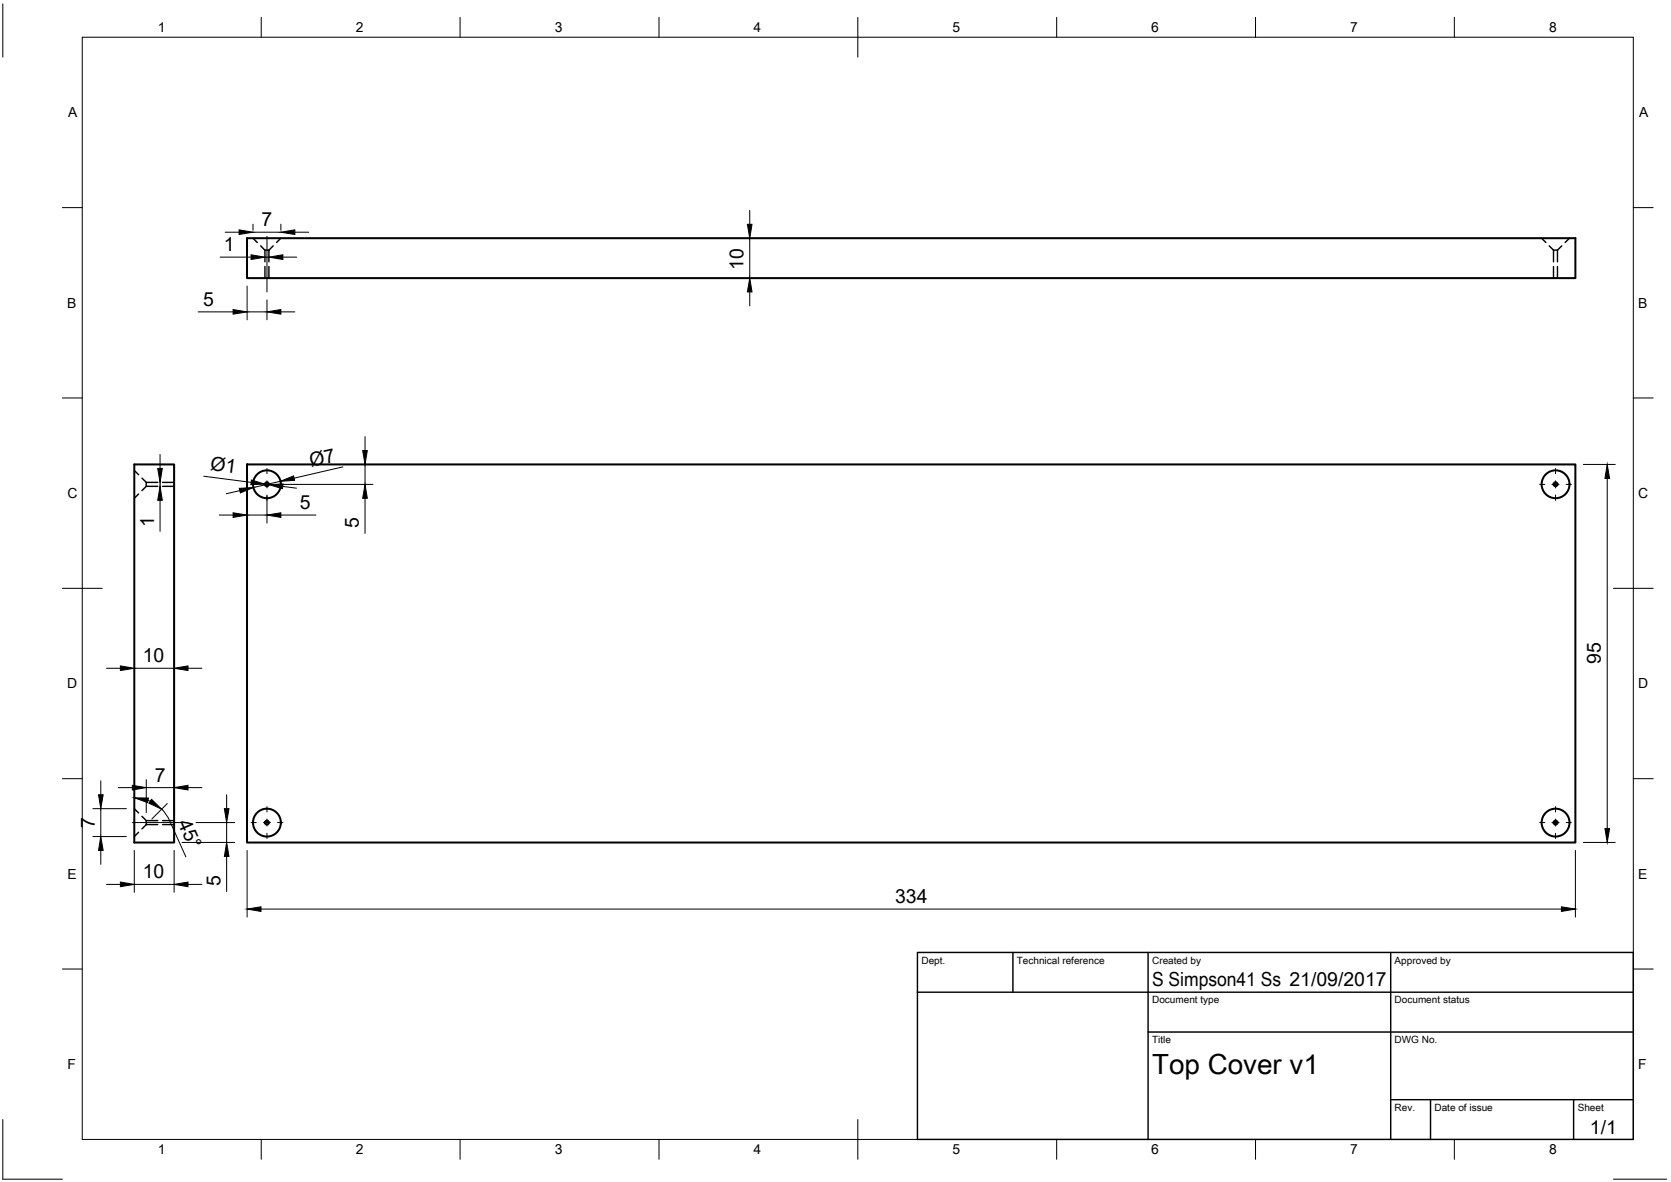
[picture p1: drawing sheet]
<svg xmlns="http://www.w3.org/2000/svg" width="420mm" height="297mm" viewBox="0 0 420 297" stroke-linecap="round" stroke-linejoin="round" font-family="sans-serif">
<!-- layer: Visible -->
<g fill="none" stroke="#000" stroke-width=".51">
<path d="M62.1 59.9h334v10h-334zM33.8 116.7h10v95h-10zM62.1 116.7h334v95h-334z"/>
<circle cx="67.1" cy="121.7" r="3.5"/>
<circle cx="67.1" cy="121.7" r=".5"/>
<circle cx="391.1" cy="121.7" r="3.5"/>
<circle cx="391.1" cy="121.7" r=".5"/>
<circle cx="67.1" cy="206.7" r="3.5"/>
<circle cx="67.1" cy="206.7" r=".5"/>
<circle cx="391.1" cy="206.7" r="3.5"/>
<circle cx="391.1" cy="206.7" r=".5"/>
</g>
<!-- layer: Hidden -->
<g fill="none" stroke="#000" stroke-width=".36">
<path d="M63.6 59.9l1.1 1M70.6 59.9l-1.1 1M387.6 59.9l1.1 1M394.6 59.9l-1.1 1M65.5 61.8l1.1 1.1M66.6 62.9h1M66.6 62.9v2.9M66.6 67v2.9M67.6 62.9v2.9M67.6 67v2.9M68.7 61.8l-1.1 1.1M389.5 61.8l1.1 1.1"/>
<path d="M390.6 62.9h1M390.6 62.9v2.9M390.6 67v2.9M391.6 62.9v2.9M391.6 67v2.9M392.7 61.8l-1.1 1.1M33.8 118.2l1 1.1M34.8 124.1l-1 1.1M35.7 120.1l1.1 1.1M36.8 121.2v1M36.8 122.2l-1.1 1.1M36.8 121.2h2.9"/>
<path d="M36.8 122.2h2.9M40.9 121.2h2.9M40.9 122.2h2.9M33.8 203.2l1 1.1M34.8 209.1l-1 1.1M35.7 205.1l1.1 1.1M36.8 206.2v1M36.8 207.2l-1.1 1.1M36.8 206.2h2.9M36.8 207.2h2.9M40.9 206.2h2.9M40.9 207.2h2.9"/>
</g>
<!-- layer: Border -->
<g fill="none" stroke="#000" stroke-width=".25">
<path d="M.7 1v13.4M20.7 9.4h390v276.9h-390zM65.7 4.4v5M115.7 4.4v5M165.7 4.4v5M215.7 4.4v10M265.7 4.4v5M315.7 4.4v5M365.7 4.4v5M15.7 52.2h5M410.7 52.2h5M15.7 100h5"/>
<path d="M410.7 100h5M15.7 147.8h10M405.7 147.8h10M15.7 195.7h5M410.7 195.7h5M15.7 243.5h5M410.7 243.5h5M.7 281.3v15h15M65.7 286.3v5M115.7 286.3v5M165.7 286.3v5M215.7 281.3v10"/>
<path d="M265.7 286.3v5M315.7 286.3v5M365.7 286.3v5M405.7 296.3h13.4"/>
</g>
<!-- layer: TitleBlock -->
<path d="M230.7 239.4h180v46.9h-180zM254.7 239.4v9.9M288.7 239.4v46.9M349.7 239.4v46.9M230.7 249.3h180M288.7 259.4h122M349.7 276.4h61M359.7 276.4v9.9M395.7 276.4v9.9" fill="none" stroke="#000" stroke-width=".36"/>
<!-- layer: Dimensions -->
<g fill="none" stroke="#000" stroke-width=".25">
<path d="M56.6 58.4h3.5M63.6 56.3v1.6M63.6 58.4h7M70.6 56.3v1.6M74.1 58.4h3.5M188.5 52.9v3.5M188.5 59.9v10M49.8 78.4h8.8M55.3 64.6h7.8M62.1 71.9v8.5M62.1 78.4h5M66.6 64.6h1"/>
<path d="M67.1 75.4v5M70.6 78.4h3.5M71.1 64.6h3.5M188.5 73.4v3.5M40.2 114.2v3.5M51.2 119.7l11.9 1.5M86.2 117.3l-12.3 2.9M91.8 109.7v3.5M91.8 116.7v5M398.1 116.7h8M40.2 121.2v1M40.2 125.7v7.8"/>
<path d="M55.1 129.4h3.5M60.3 123.3l-3.4 .8M62.1 129.4h5M66.6 121.7l1 .1M67.1 124.6v6.8M70 121.7h23.8M70.5 120.9l-6.8 1.6M70.6 129.4h8.8M71.1 122.2l3.5 .5M91.8 125.2v8.8M404.1 120.2v88M26.8 167.9h3.5"/>
<path d="M33.8 167.9h10M47.3 167.9h3.5M25.3 196.2v3.5M29.8 197.9h3.5M36.8 195.9v8.3M36.8 197.9h7M43.8 195.9v8.3M47.3 197.9h3.5M57 199.7v3.5M23.4 203.2h8.4M23.4 210.2h8.4M25.3 203.2v7"/>
<path d="M25.3 213.7v3.5M33.8 213.7v10.5M37.2 201.1l.6 .3M40.7 203.3l1.7 2.4 4.3 9.6M42.1 201.9l-3.9 3.9M43.8 213.7v10.5M45.8 211.7h13.2M49.3 206.7h9.7M57 206.7v5M57 215.2v8.8M62.1 213.7v16.8M396.1 213.7v16.8"/>
<path d="M398.1 211.7h8M26.8 222.3h3.5M33.8 222.3h10M47.3 222.3h3.5M65.6 228.5h327"/>
</g>
<g fill="#000" stroke="#000" stroke-width=".25">
<path d="M60.1 57.8l3.5 .6-3.5 .5zM70.6 58.4l3.5-.6v1.1zM187.9 56.4h1.2l-.6 3.5zM58.6 77.8l3.5 .6-3.5 .6zM63.1 64l3.5 .6-3.5 .6zM67.1 78.4l3.5-.6v1.2zM67.6 64.6l3.5-.6v1.2zM188.5 69.9l.6 3.5h-1.2zM39.7 117.7h1.1l-.6 3.5zM70.5 120.9l3.3-1.3 .3 1.1zM91.2 113.2h1.2l-.6 3.5zM40.2 122.2l.6 3.5h-1.1z"/>
<path d="M58.6 128.9l3.5 .5-3.5 .6zM60.2 122.7l3.5-.2-3.3 1.4zM63.2 120.6l3.4 1.1-3.5 .1zM67.1 129.4l3.5-.5v1.1zM67.6 121.8l3.6-.2-.2 1.2zM91.8 121.7l.6 3.5h-1.2zM404.1 116.7l.6 3.5h-1.2zM30.3 167.3l3.5 .6-3.5 .6zM43.8 167.9l3.5-.6v1.2zM24.8 199.7h1.1l-.6 3.5zM33.3 197.4l3.5 .5-3.5 .6zM43.8 197.9l3.5-.5v1.1z"/>
<path d="M25.3 210.2l.6 3.5h-1.1zM33.8 200.5l3.5 .1-.2 1.1zM38.1 200.9l2.5 2.4-3.2-1.5zM56.4 203.2h1.2l-.6 3.5zM57 211.7l.6 3.5h-1.2zM403.5 208.2h1.2l-.6 3.5zM30.3 221.7l3.5 .6-3.5 .5zM43.8 222.3l3.5-.6v1.1zM62.1 228.5l3.5-.6v1.1zM392.6 227.9l3.5 .6-3.5 .5z"/>
</g>
<!-- layer: Center Lines -->
<g fill="none" stroke="#000" stroke-width=".25">
<path d="M67.1 59.4v14M67.1 117.7v1.3M391.1 117.7v1.3M63.1 121.7h1.3M66.2 121.7h1.8M67.1 120.8v1.8M67.1 124.4v1.3M69.8 121.7h1.3M387.1 121.7h1.3M390.2 121.7h1.8M391.1 120.8v1.8M391.1 124.4v1.3"/>
<path d="M393.8 121.7h1.3M33.3 206.7h14M63.1 206.7h1.3M66.2 206.7h1.8M67.1 202.7v1.3M67.1 205.8v1.8M67.1 209.4v1.3M69.8 206.7h1.3M387.1 206.7h1.3M390.2 206.7h1.8M391.1 202.7v1.3M391.1 205.8v1.8"/>
<path d="M391.1 209.4v1.3M393.8 206.7h1.3"/>
</g>
<text font-size="7" x="289.7" y="269.9">Top Cover v1</text>
<g font-size="4.9">
<text x="65.8" y="56.9">7</text>
<text x="56.3" y="63.1">1</text>
<text x="187" y="67.7" transform="rotate(-90 187 67.7)">10</text>
<text x="51.1" y="76.8">5</text>
<text x="52.7" y="118.2" transform="rotate(7 52.7 118.2)">Ø1</text>
<text x="78.3" y="117.5" transform="rotate(-13 78.3 117.5)">Ø7</text>
<text x="75.4" y="127.9">5</text>
<text x="38.7" y="132.5" transform="rotate(-90 38.7 132.5)">1</text>
<text x="90.2" y="132.7" transform="rotate(-90 90.2 132.7)">5</text>
<text x="35.9" y="166.4">10</text>
<text x="402.6" y="166.9" transform="rotate(-90 402.6 166.9)">95</text>
<text x="38.9" y="196.4">7</text>
<text x="23.8" y="208.1" transform="rotate(-90 23.8 208.1)">7</text>
<text x="44.6" y="206.9" transform="rotate(66 44.6 206.9)">45°</text>
<text x="35.9" y="220.7">10</text>
<text x="55.4" y="222.7" transform="rotate(-90 55.4 222.7)">5</text>
<text x="225.1" y="226.9">334</text>
<text x="289.7" y="247.8">S Simpson41 Ss 21/09/2017</text>
<text x="399.8" y="284.9">1/1</text>
</g>
<g font-size="3.5">
<text x="39.7" y="8.1">1</text>
<text x="89.5" y="8.1">2</text>
<text x="139.5" y="8.1">3</text>
<text x="189.4" y="8.1">4</text>
<text x="239.5" y="8.1">5</text>
<text x="289.4" y="8.1">6</text>
<text x="339.5" y="8.1">7</text>
<text x="389.5" y="8.1">8</text>
<text x="17.1" y="29.5">A</text>
<text x="412.1" y="29.5">A</text>
<text x="16.9" y="77.3">B</text>
<text x="411.9" y="77.3">B</text>
<text x="16.9" y="125.2">C</text>
<text x="411.9" y="125.2">C</text>
<text x="16.9" y="173">D</text>
<text x="411.9" y="173">D</text>
<text x="16.9" y="220.9">E</text>
<text x="411.9" y="220.9">E</text>
<text x="16.9" y="268.7">F</text>
<text x="411.9" y="268.7">F</text>
<text x="39.7" y="290.1">1</text>
<text x="89.5" y="290.1">2</text>
<text x="139.5" y="290.1">3</text>
<text x="189.4" y="290.1">4</text>
<text x="239.5" y="290.1">5</text>
<text x="289.4" y="290.1">6</text>
<text x="339.5" y="290.1">7</text>
<text x="389.5" y="290.1">8</text>
</g>
<g font-size="2.5">
<text x="231.7" y="242.1">Dept.</text>
<text x="255.7" y="242.1">Technical reference</text>
<text x="289.7" y="242.1">Created by</text>
<text x="350.7" y="242.1">Approved by</text>
<text x="289.7" y="252.1">Document type</text>
<text x="350.7" y="252.1">Document status</text>
<text x="289.7" y="262.1">Title</text>
<text x="350.7" y="262.1">DWG No.</text>
<text x="350.7" y="279.1">Rev.</text>
<text x="360.7" y="279.1">Date of issue</text>
<text x="396.7" y="279.1">Sheet</text>
</g>
</svg>
